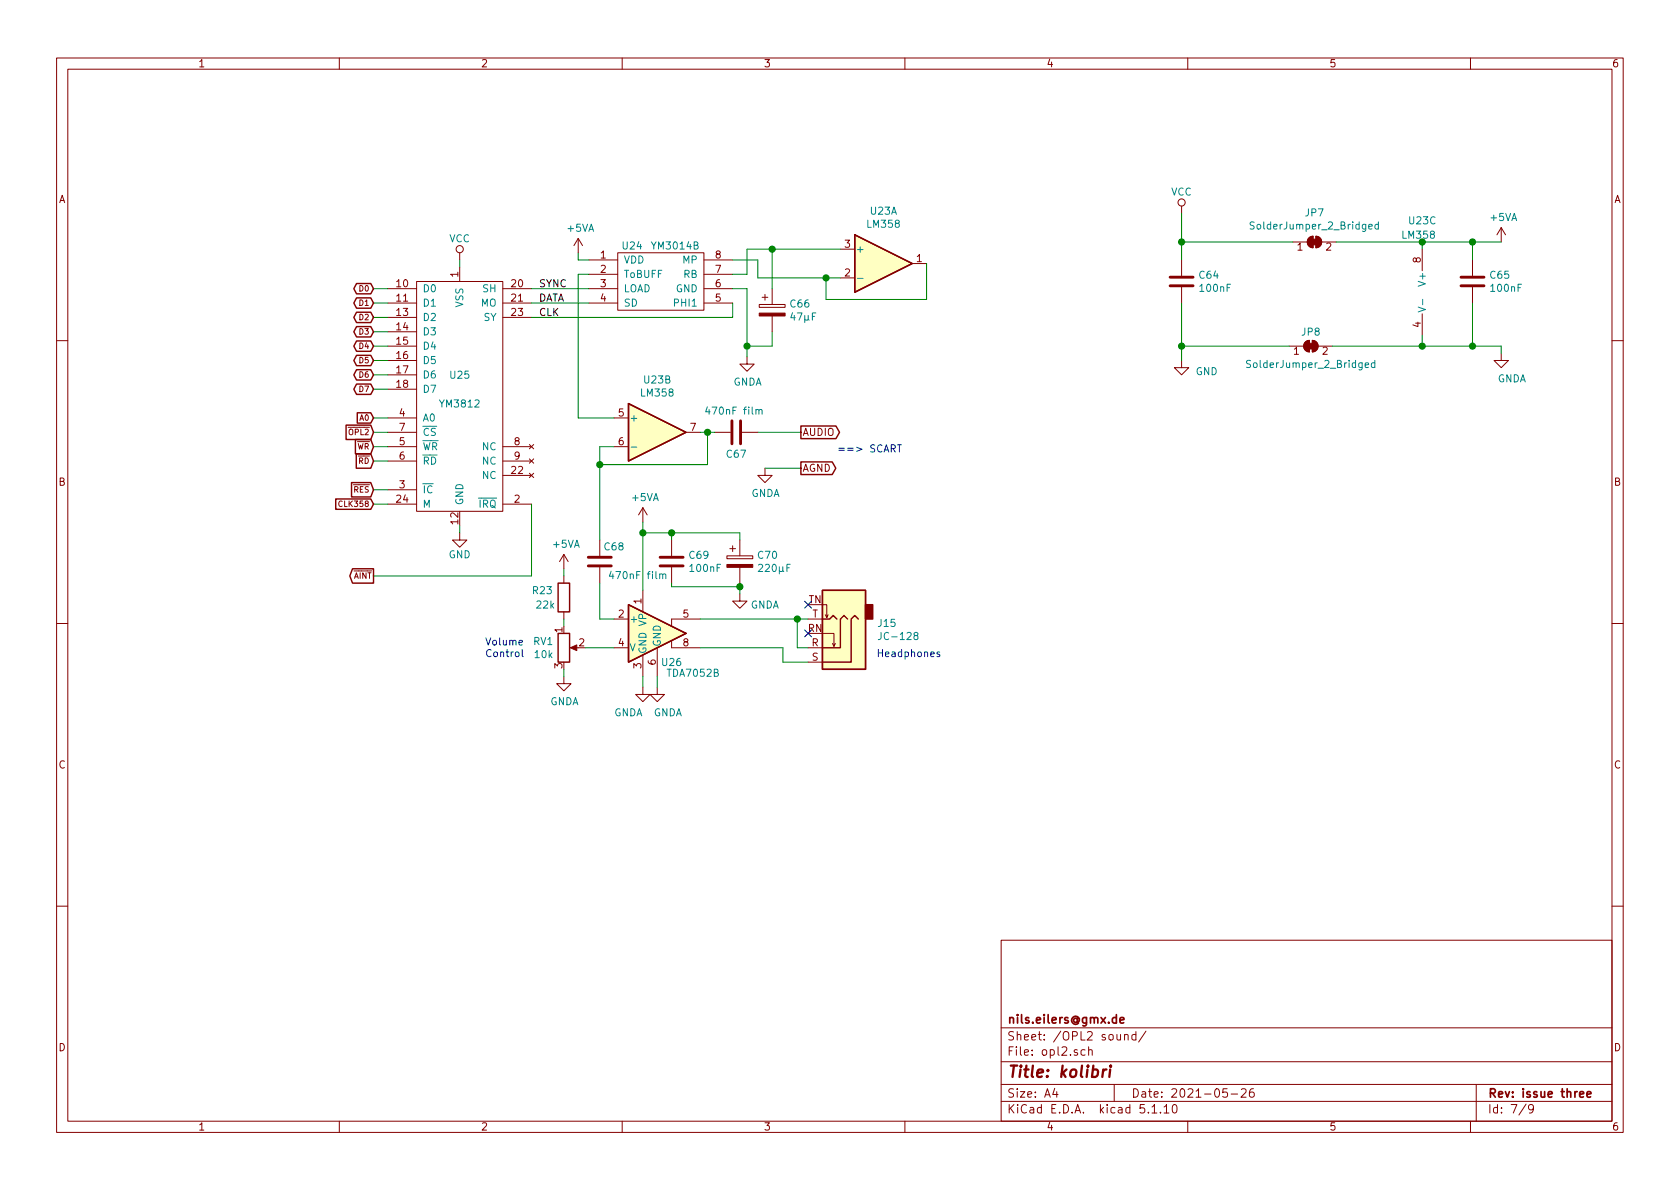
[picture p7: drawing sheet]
EESchema Schematic File Version 4
EELAYER 30 0
EELAYER END
$Descr A4 11693 8268
encoding utf-8
Sheet 7 9
Title "kolibri"
Date "2021-05-26"
Rev "issue three"
Comp "nils.eilers@gmx.de"
Comment1 ""
Comment2 ""
Comment3 ""
Comment4 ""
$EndDescr
Text GLabel 2600 2000 0    39   BiDi ~ 0
D0
Text GLabel 2600 2100 0    39   BiDi ~ 0
D1
Text GLabel 2600 2200 0    39   BiDi ~ 0
D2
Text GLabel 2600 2300 0    39   BiDi ~ 0
D3
Text GLabel 2600 2400 0    39   BiDi ~ 0
D4
Text GLabel 2600 2500 0    39   BiDi ~ 0
D5
Text GLabel 2600 2600 0    39   BiDi ~ 0
D6
Text GLabel 2600 2700 0    39   BiDi ~ 0
D7
$Comp
L main-rescue:YM3812 U25
U 1 1
P 3200 2700
F 0 "U25" H 3200 2800 50  0000 C CNN
F 1 "YM3812" H 3200 2600 50  0000 C CNN
F 2 "kolibri:DIP-24" H 3200 3400 50  0001 C CNN
F 3 "" H 3200 3400 50  0001 C CNN
	1    3200 2700
	1    0    0    -1  
$EndComp
$Comp
L main-rescue:YM3014B U24
U 1 1
P 4600 1950
F 0 "U24" H 4400 2200 50  0000 C CNN
F 1 "YM3014B" H 4700 2200 50  0000 C CNN
F 2 "kolibri:DIP-8" H 4600 1800 50  0001 C CNN
F 3 "" H 4600 1800 50  0001 C CNN
	1    4600 1950
	1    0    0    -1  
$EndComp
Wire Wire Line
	2700 2000 2600 2000
Wire Wire Line
	2700 2100 2600 2100
Wire Wire Line
	2700 2200 2600 2200
Wire Wire Line
	2700 2300 2600 2300
Wire Wire Line
	2700 2400 2600 2400
Wire Wire Line
	2700 2500 2600 2500
Wire Wire Line
	2700 2600 2600 2600
Wire Wire Line
	2700 2700 2600 2700
Wire Wire Line
	2700 2900 2600 2900
Wire Wire Line
	2700 3000 2600 3000
Wire Wire Line
	2700 3100 2600 3100
Wire Wire Line
	2700 3200 2600 3200
Wire Wire Line
	2700 3400 2600 3400
Wire Wire Line
	2700 3500 2600 3500
Text GLabel 2600 2900 0    39   Input ~ 0
A0
Text GLabel 2600 3000 0    39   Input ~ 0
~OPL2
Text GLabel 2600 3100 0    39   Input ~ 0
~WR
Text GLabel 2600 3200 0    39   Input ~ 0
~RD
Text GLabel 2600 3400 0    39   Input ~ 0
~RES
Text GLabel 2600 3500 0    39   Input ~ 0
CLK358
$Comp
L main-rescue:GND #PWR0133
U 1 1
P 3200 3700
F 0 "#PWR0133" H 3200 3450 50  0001 C CNN
F 1 "GND" H 3200 3550 50  0000 C CNN
F 2 "" H 3200 3700 50  0000 C CNN
F 3 "" H 3200 3700 50  0000 C CNN
	1    3200 3700
	1    0    0    -1  
$EndComp
Wire Wire Line
	3200 3650 3200 3700
$Comp
L main-rescue:VCC #PWR0127
U 1 1
P 3200 1800
F 0 "#PWR0127" H 3200 1650 50  0001 C CNN
F 1 "VCC" H 3200 1950 50  0000 C CNN
F 2 "" H 3200 1800 50  0000 C CNN
F 3 "" H 3200 1800 50  0000 C CNN
	1    3200 1800
	1    0    0    -1  
$EndComp
Wire Wire Line
	3200 1800 3200 1850
Text GLabel 2600 4000 0    39   Output ~ 0
~AINT
Wire Wire Line
	2600 4000 3700 4000
Wire Wire Line
	3700 4000 3700 3500
Wire Wire Line
	4100 2000 3700 2000
Wire Wire Line
	4100 2100 3700 2100
Wire Wire Line
	5100 2200 5100 2100
Wire Wire Line
	3700 2200 5100 2200
Text Label 3750 2000 0    50   ~ 0
SYNC
Text Label 3750 2100 0    50   ~ 0
DATA
Text Label 3750 2200 0    50   ~ 0
CLK
$Comp
L Amplifier_Operational:LM358 U23
U 1 1
P 6150 1825
F 0 "U23" H 6150 2192 50  0000 C CNN
F 1 "LM358" H 6150 2101 50  0000 C CNN
F 2 "kolibri:DIP-8" H 6150 1825 50  0001 C CNN
F 3 "http://www.ti.com/lit/ds/symlink/lm2904-n.pdf" H 6150 1825 50  0001 C CNN
	1    6150 1825
	1    0    0    -1  
$EndComp
$Comp
L Amplifier_Operational:LM358 U23
U 2 1
P 4575 3000
F 0 "U23" H 4575 3367 50  0000 C CNN
F 1 "LM358" H 4575 3276 50  0000 C CNN
F 2 "kolibri:DIP-8" H 4575 3000 50  0001 C CNN
F 3 "http://www.ti.com/lit/ds/symlink/lm2904-n.pdf" H 4575 3000 50  0001 C CNN
	2    4575 3000
	1    0    0    -1  
$EndComp
Wire Wire Line
	4100 1800 4025 1800
Wire Wire Line
	4025 1800 4025 1750
Wire Wire Line
	5100 2000 5200 2000
Wire Wire Line
	5200 2000 5200 2400
$Comp
L Device:CP C66
U 1 1
P 5375 2150
F 0 "C66" H 5493 2196 50  0000 L CNN
F 1 "47µF" H 5493 2105 50  0000 L CNN
F 2 "kolibri:CP-2-5" H 5413 2000 50  0001 C CNN
F 3 "~" H 5375 2150 50  0001 C CNN
	1    5375 2150
	1    0    0    -1  
$EndComp
Wire Wire Line
	5100 1900 5200 1900
Wire Wire Line
	5200 1900 5200 1725
Wire Wire Line
	5200 1725 5375 1725
Wire Wire Line
	5100 1800 5275 1800
Wire Wire Line
	5275 1800 5275 1925
Wire Wire Line
	5375 2300 5375 2400
Connection ~ 5200 2400
Wire Wire Line
	5200 2400 5200 2475
Wire Wire Line
	5375 2000 5375 1725
Connection ~ 5375 1725
Wire Wire Line
	5375 1725 5850 1725
Wire Wire Line
	6450 1825 6450 2075
Wire Wire Line
	6450 2075 5750 2075
Wire Wire Line
	5750 2075 5750 1925
Connection ~ 5750 1925
Wire Wire Line
	5750 1925 5850 1925
Wire Wire Line
	4975 3000 4925 3000
Wire Wire Line
	4925 3000 4925 3225
Connection ~ 4925 3000
Wire Wire Line
	4925 3000 4875 3000
Wire Wire Line
	4275 2900 4025 2900
Wire Wire Line
	4025 2900 4025 1900
Wire Wire Line
	4025 1900 4100 1900
$Comp
L Amplifier_Audio:TDA7052A U26
U 1 1
P 4575 4400
F 0 "U26" H 4675 4200 50  0000 C CNN
F 1 "TDA7052B" H 4825 4125 50  0000 C CNN
F 2 "kolibri:DIP-8" H 4575 4400 50  0001 C CIN
F 3 "http://www.nxp.com/docs/en/data-sheet/TDA7052A_AT.pdf" H 4575 4400 50  0001 C CNN
	1    4575 4400
	1    0    0    -1  
$EndComp
Wire Wire Line
	4175 4300 4275 4300
Wire Wire Line
	4175 3225 4175 3100
Wire Wire Line
	4175 3100 4275 3100
Wire Wire Line
	4175 3225 4925 3225
Wire Wire Line
	4475 3625 4475 3700
$Comp
L Device:CP C70
U 1 1
P 5150 3900
F 0 "C70" H 5268 3946 50  0000 L CNN
F 1 "220µF" H 5268 3855 50  0000 L CNN
F 2 "kolibri:CP-2-6" H 5188 3750 50  0001 C CNN
F 3 "~" H 5150 3900 50  0001 C CNN
	1    5150 3900
	1    0    0    -1  
$EndComp
$Comp
L Device:C C69
U 1 1
P 4675 3900
F 0 "C69" H 4790 3946 50  0000 L CNN
F 1 "100nF" H 4790 3855 50  0000 L CNN
F 2 "kolibri:KERKO-5" H 4713 3750 50  0001 C CNN
F 3 "~" H 4675 3900 50  0001 C CNN
	1    4675 3900
	1    0    0    -1  
$EndComp
Wire Wire Line
	5150 3750 5150 3700
Wire Wire Line
	5150 3700 4675 3700
Connection ~ 4475 3700
Wire Wire Line
	4475 3700 4475 4100
Wire Wire Line
	4675 3750 4675 3700
Connection ~ 4675 3700
Wire Wire Line
	4675 3700 4475 3700
Wire Wire Line
	4675 4050 4675 4075
Wire Wire Line
	4675 4075 5150 4075
Wire Wire Line
	5150 4075 5150 4050
Wire Wire Line
	5150 4125 5150 4075
Connection ~ 5150 4075
$Comp
L Device:R_POT RV1
U 1 1
P 3925 4500
F 0 "RV1" H 3855 4546 50  0000 R CNN
F 1 "10k" H 3855 4455 50  0000 R CNN
F 2 "kolibri:PT10H-THUMBWHEEL" H 3925 4500 50  0001 C CNN
F 3 "~" H 3925 4500 50  0001 C CNN
	1    3925 4500
	1    0    0    -1  
$EndComp
Wire Wire Line
	3925 4650 3925 4700
Wire Wire Line
	4475 4700 4475 4775
Wire Wire Line
	4575 4700 4575 4775
$Comp
L main-rescue:VCC #PWR0124
U 1 1
P 8225 1475
F 0 "#PWR0124" H 8225 1325 50  0001 C CNN
F 1 "VCC" H 8225 1625 50  0000 C CNN
F 2 "" H 8225 1475 50  0000 C CNN
F 3 "" H 8225 1475 50  0000 C CNN
	1    8225 1475
	1    0    0    -1  
$EndComp
$Comp
L Device:C C64
U 1 1
P 8225 1950
F 0 "C64" H 8340 1996 50  0000 L CNN
F 1 "100nF" H 8340 1905 50  0000 L CNN
F 2 "kolibri:KERKO-5" H 8263 1800 50  0001 C CNN
F 3 "~" H 8225 1950 50  0001 C CNN
	1    8225 1950
	1    0    0    -1  
$EndComp
$Comp
L main-rescue:GND #PWR0130
U 1 1
P 8225 2500
F 0 "#PWR0130" H 8225 2250 50  0001 C CNN
F 1 "GND" H 8400 2425 50  0000 C CNN
F 2 "" H 8225 2500 50  0000 C CNN
F 3 "" H 8225 2500 50  0000 C CNN
	1    8225 2500
	1    0    0    -1  
$EndComp
$Comp
L Device:C C65
U 1 1
P 10250 1950
F 0 "C65" H 10365 1996 50  0000 L CNN
F 1 "100nF" H 10365 1905 50  0000 L CNN
F 2 "kolibri:KERKO-5" H 10288 1800 50  0001 C CNN
F 3 "~" H 10250 1950 50  0001 C CNN
	1    10250 1950
	1    0    0    -1  
$EndComp
Wire Wire Line
	8225 1675 8225 1800
Wire Wire Line
	8225 1675 8225 1475
Connection ~ 8225 1675
Wire Wire Line
	8225 2400 8225 2100
Wire Wire Line
	8225 2400 8225 2500
Connection ~ 8225 2400
$Comp
L Amplifier_Operational:LM358 U23
U 3 1
P 10000 2025
F 0 "U23" H 9900 2525 50  0000 C CNN
F 1 "LM358" H 9875 2425 50  0000 C CNN
F 2 "" H 10000 2025 50  0001 C CNN
F 3 "http://www.ti.com/lit/ds/symlink/lm2904-n.pdf" H 10000 2025 50  0001 C CNN
	3    10000 2025
	1    0    0    -1  
$EndComp
$Comp
L Connector:AudioJack3_SwitchTR J15
U 1 1
P 5825 4500
F 0 "J15" H 5545 4333 50  0000 R CNN
F 1 "JC-128" H 5545 4424 50  0000 R CNN
F 2 "kolibri:JC-128" H 5825 4500 50  0001 C CNN
F 3 "~" H 5825 4500 50  0001 C CNN
	1    5825 4500
	-1   0    0    1   
$EndComp
Wire Wire Line
	4875 4300 5550 4300
Wire Wire Line
	5625 4500 5550 4500
Wire Wire Line
	5550 4500 5550 4300
Connection ~ 5550 4300
Wire Wire Line
	5550 4300 5625 4300
Wire Wire Line
	5625 4600 5450 4600
Wire Wire Line
	5450 4600 5450 4500
Wire Wire Line
	5450 4500 4875 4500
NoConn ~ 5625 4400
NoConn ~ 5625 4200
Text Notes 5825 3150 0    50   ~ 0
==> SCART
Text Notes 6100 4575 0    50   ~ 0
Headphones
$Comp
L Device:C C67
U 1 1
P 5125 3000
F 0 "C67" V 5275 2925 50  0000 L CNN
F 1 "470nF film" V 4975 2775 50  0000 L CNN
F 2 "kolibri:C-FILM-5" H 5163 2850 50  0001 C CNN
F 3 "~" H 5125 3000 50  0001 C CNN
	1    5125 3000
	0    1    1    0   
$EndComp
Wire Wire Line
	5275 1925 5750 1925
Wire Wire Line
	5200 2400 5375 2400
$Comp
L Device:C C68
U 1 1
P 4175 3900
F 0 "C68" H 4000 3800 50  0000 L CNN
F 1 "470nF film" H 3700 4000 50  0000 L CNN
F 2 "kolibri:C-FILM-5" H 4213 3750 50  0001 C CNN
F 3 "~" H 4175 3900 50  0001 C CNN
	1    4175 3900
	-1   0    0    1   
$EndComp
Wire Wire Line
	4175 4050 4175 4300
Wire Wire Line
	4175 3750 4175 3225
Connection ~ 4175 3225
Wire Wire Line
	4075 4500 4275 4500
$Comp
L Device:R R23
U 1 1
P 3925 4150
F 0 "R23" H 3700 4200 50  0000 L CNN
F 1 "22k" H 3725 4100 50  0000 L CNN
F 2 "kolibri:R" V 3855 4150 50  0001 C CNN
F 3 "~" H 3925 4150 50  0001 C CNN
	1    3925 4150
	1    0    0    -1  
$EndComp
Wire Wire Line
	3925 3950 3925 4000
Wire Wire Line
	3925 4300 3925 4350
$Comp
L power:GNDA #PWR0131
U 1 1
P 5325 3250
F 0 "#PWR0131" H 5325 3000 50  0001 C CNN
F 1 "GNDA" H 5330 3077 50  0000 C CNN
F 2 "" H 5325 3250 50  0001 C CNN
F 3 "" H 5325 3250 50  0001 C CNN
	1    5325 3250
	1    0    0    -1  
$EndComp
$Comp
L power:+5VA #PWR0125
U 1 1
P 10450 1675
F 0 "#PWR0125" H 10450 1525 50  0001 C CNN
F 1 "+5VA" H 10465 1848 50  0000 C CNN
F 2 "" H 10450 1675 50  0001 C CNN
F 3 "" H 10450 1675 50  0001 C CNN
	1    10450 1675
	1    0    0    -1  
$EndComp
$Comp
L power:GNDA #PWR0137
U 1 1
P 4475 4775
F 0 "#PWR0137" H 4475 4525 50  0001 C CNN
F 1 "GNDA" H 4375 4600 50  0000 C CNN
F 2 "" H 4475 4775 50  0001 C CNN
F 3 "" H 4475 4775 50  0001 C CNN
	1    4475 4775
	1    0    0    -1  
$EndComp
$Comp
L power:GNDA #PWR0135
U 1 1
P 5150 4125
F 0 "#PWR0135" H 5150 3875 50  0001 C CNN
F 1 "GNDA" H 5325 4050 50  0000 C CNN
F 2 "" H 5150 4125 50  0001 C CNN
F 3 "" H 5150 4125 50  0001 C CNN
	1    5150 4125
	1    0    0    -1  
$EndComp
$Comp
L power:GNDA #PWR0136
U 1 1
P 3925 4700
F 0 "#PWR0136" H 3925 4450 50  0001 C CNN
F 1 "GNDA" H 3930 4527 50  0000 C CNN
F 2 "" H 3925 4700 50  0001 C CNN
F 3 "" H 3925 4700 50  0001 C CNN
	1    3925 4700
	1    0    0    -1  
$EndComp
$Comp
L power:GNDA #PWR0138
U 1 1
P 4575 4775
F 0 "#PWR0138" H 4575 4525 50  0001 C CNN
F 1 "GNDA" H 4650 4600 50  0000 C CNN
F 2 "" H 4575 4775 50  0001 C CNN
F 3 "" H 4575 4775 50  0001 C CNN
	1    4575 4775
	1    0    0    -1  
$EndComp
$Comp
L power:GNDA #PWR0128
U 1 1
P 10450 2450
F 0 "#PWR0128" H 10450 2200 50  0001 C CNN
F 1 "GNDA" H 10525 2275 50  0000 C CNN
F 2 "" H 10450 2450 50  0001 C CNN
F 3 "" H 10450 2450 50  0001 C CNN
	1    10450 2450
	1    0    0    -1  
$EndComp
$Comp
L power:+5VA #PWR0134
U 1 1
P 3925 3950
F 0 "#PWR0134" H 3925 3800 50  0001 C CNN
F 1 "+5VA" H 3940 4123 50  0000 C CNN
F 2 "" H 3925 3950 50  0001 C CNN
F 3 "" H 3925 3950 50  0001 C CNN
	1    3925 3950
	1    0    0    -1  
$EndComp
$Comp
L power:+5VA #PWR0132
U 1 1
P 4475 3625
F 0 "#PWR0132" H 4475 3475 50  0001 C CNN
F 1 "+5VA" H 4490 3798 50  0000 C CNN
F 2 "" H 4475 3625 50  0001 C CNN
F 3 "" H 4475 3625 50  0001 C CNN
	1    4475 3625
	1    0    0    -1  
$EndComp
$Comp
L power:+5VA #PWR0126
U 1 1
P 4025 1750
F 0 "#PWR0126" H 4025 1600 50  0001 C CNN
F 1 "+5VA" H 4040 1923 50  0000 C CNN
F 2 "" H 4025 1750 50  0001 C CNN
F 3 "" H 4025 1750 50  0001 C CNN
	1    4025 1750
	1    0    0    -1  
$EndComp
$Comp
L power:GNDA #PWR0129
U 1 1
P 5200 2475
F 0 "#PWR0129" H 5200 2225 50  0001 C CNN
F 1 "GNDA" H 5205 2302 50  0000 C CNN
F 2 "" H 5200 2475 50  0001 C CNN
F 3 "" H 5200 2475 50  0001 C CNN
	1    5200 2475
	1    0    0    -1  
$EndComp
$Comp
L Jumper:SolderJumper_2_Bridged JP7
U 1 1
P 9150 1675
F 0 "JP7" H 9150 1880 50  0000 C CNN
F 1 "SolderJumper_2_Bridged" H 9150 1789 50  0000 C CNN
F 2 "kolibri:SolderJumper-2_P1.3mm_Bridged_RoundedPad1.0x1.5mm" H 9150 1675 50  0001 C CNN
F 3 "~" H 9150 1675 50  0001 C CNN
	1    9150 1675
	1    0    0    -1  
$EndComp
$Comp
L Jumper:SolderJumper_2_Bridged JP8
U 1 1
P 9125 2400
F 0 "JP8" H 9125 2500 50  0000 C CNN
F 1 "SolderJumper_2_Bridged" H 9125 2275 50  0000 C CNN
F 2 "kolibri:SolderJumper-2_P1.3mm_Bridged_RoundedPad1.0x1.5mm" H 9125 2400 50  0001 C CNN
F 3 "~" H 9125 2400 50  0001 C CNN
	1    9125 2400
	1    0    0    -1  
$EndComp
Wire Wire Line
	9300 1675 9900 1675
Wire Wire Line
	9900 1725 9900 1675
Connection ~ 9900 1675
Wire Wire Line
	9900 1675 10250 1675
Wire Wire Line
	10450 2450 10450 2400
Wire Wire Line
	10450 2400 10250 2400
Wire Wire Line
	9900 2325 9900 2400
Connection ~ 9900 2400
Wire Wire Line
	9900 2400 9275 2400
Text GLabel 5575 3250 2    50   Output ~ 0
AGND
Text GLabel 5575 3000 2    50   Output ~ 0
AUDIO
Wire Wire Line
	10250 1800 10250 1675
Connection ~ 10250 1675
Wire Wire Line
	10250 1675 10450 1675
Wire Wire Line
	10250 2100 10250 2400
Connection ~ 10250 2400
Wire Wire Line
	10250 2400 9900 2400
Wire Wire Line
	8225 2400 8975 2400
Wire Wire Line
	8225 1675 9000 1675
Wire Wire Line
	5275 3000 5575 3000
Wire Wire Line
	5325 3250 5575 3250
Text Notes 3375 4575 0    50   ~ 0
Volume\nControl
$EndSCHEMATC
